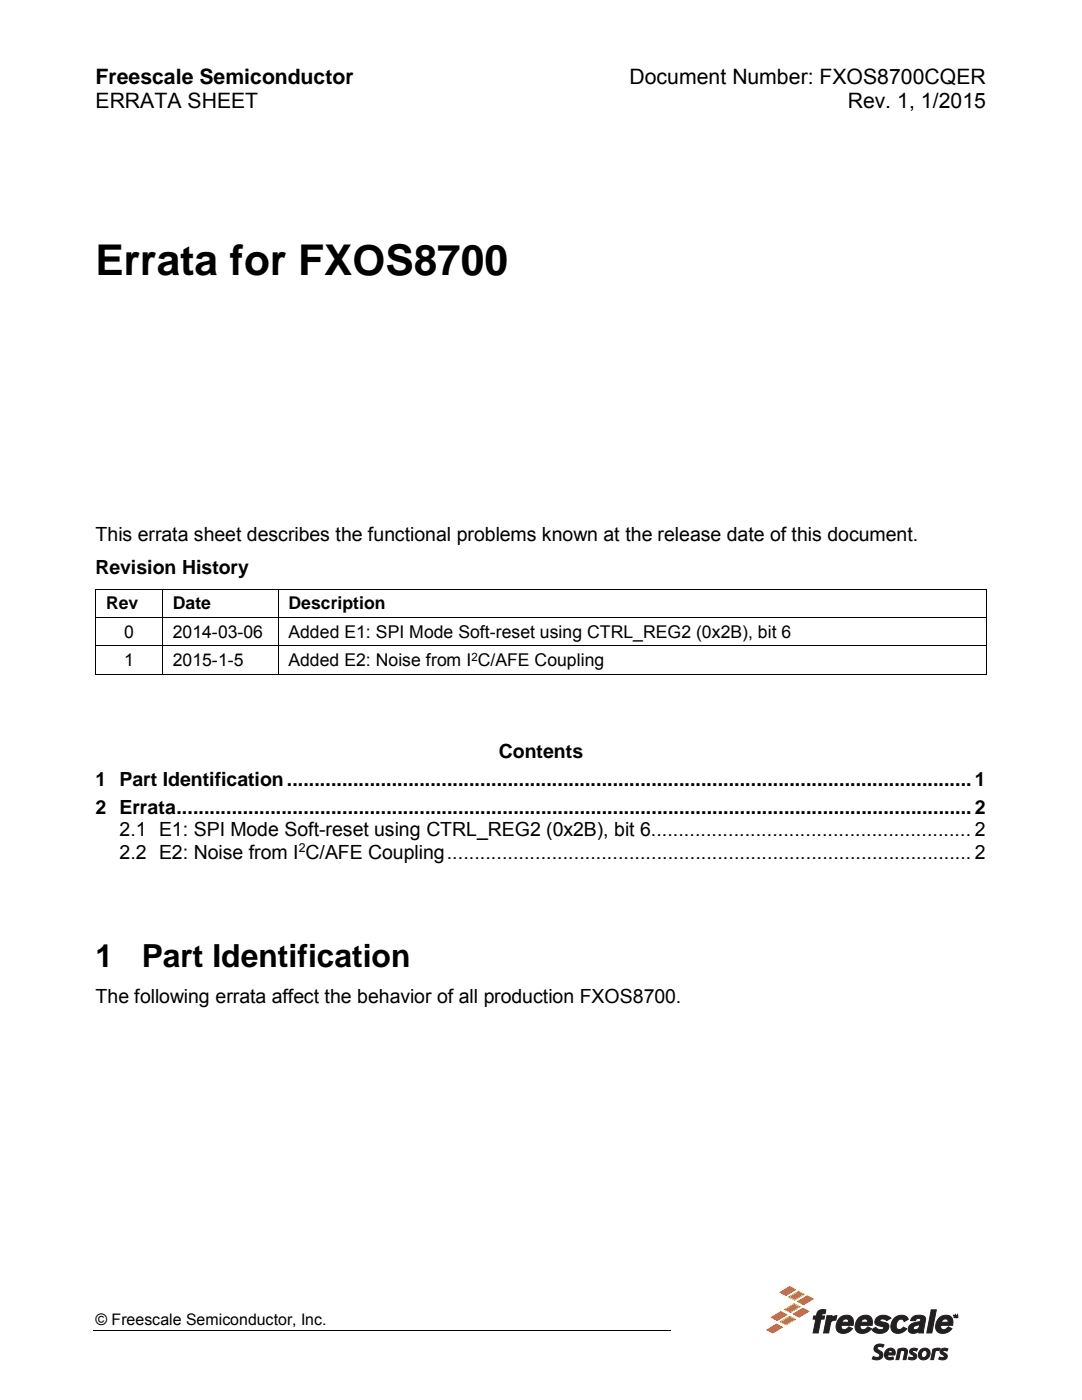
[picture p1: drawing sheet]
<svg xmlns="http://www.w3.org/2000/svg" width="216mm" height="279mm" viewBox="0 0 216 279" stroke-linecap="round" stroke-linejoin="round" font-family="sans-serif">
<g fill="#000">
<path d="M19 117.5h.2v.2h-.2zM32.4 117.5h.2v.2h-.2zM55.5 117.5h.2v.2h-.2zM196.8 117.5h.1v.2h-.1zM19 123.2h.2v.2h-.2zM19 128.8h.2v.2h-.2zM19 134.5h.2v.1h-.2zM32.4 123.2h.2v.2h-.2zM32.4 128.8h.2v.2h-.2zM32.4 134.5h.2v.1h-.2zM55.5 123.2h.2v.2h-.2zM55.5 128.8h.2v.2h-.2z"/>
<path d="M55.5 134.5h.2v.1h-.2zM196.8 123.2h.1v.2h-.1zM196.8 128.8h.1v.2h-.1zM196.8 134.5h.1v.1h-.1z"/>
</g>
<g fill="none" stroke="#000" stroke-width=".2">
<path d="M19.1 117.7v5.5M19.2 117.6h13.2M32.5 117.7v5.5M32.6 117.6h22.9M55.6 117.7v5.5M55.7 117.6h141.1M196.9 117.7v5.5M19.1 123.4v5.4M19.1 129v5.5M19.2 123.3h13.2M19.2 128.9h13.2M19.2 134.5h13.2"/>
<path d="M32.5 123.4v5.4M32.5 129v5.5M32.6 123.3h22.9M32.6 128.9h22.9M32.6 134.5h22.9M55.6 123.4v5.4M55.6 129v5.5M55.7 123.3h141.1M55.7 128.9h141.1M55.7 134.5h141.1M196.9 123.4v5.4M196.9 129v5.5"/>
<path d="M18.5 265.5h115.4"/>
</g>
<path d="M174.6 268.6l.7-.4h.5l.6 .2-.2 .5a.64 .64 0 0 0-.7-.2 .64 .64 0 0 0-.5 .5l.1 .1a1.17 1.17 0 0 1 1 1.6 1.6 1.6 0 0 1-2.1 .3l.2-.5a.83 .83 0 0 0 1.4-.2l-.2-.3-.3-.2a.85 .85 0 0 1-.5-1.4z" fill="#231f20"/>
<path d="M174.6 268.6l.7-.4h.5l.6 .2-.2 .5a.64 .64 0 0 0-.7-.2 .64 .64 0 0 0-.5 .5l.1 .1a1.17 1.17 0 0 1 1 1.6 1.6 1.6 0 0 1-2.1 .3l.2-.5a.83 .83 0 0 0 1.4-.2l-.2-.3-.3-.2a.85 .85 0 0 1-.5-1.4z" fill="none" stroke="#231f20" stroke-width=".2"/>
<path d="M176.8 269.5a.99 .99 0 0 1 1.3-.4 .99 .99 0 0 1 .4 1.3h-1.5a.66 .66 0 0 0 .5 .6 .66 .66 0 0 0 .7-.2l.1 .4a1.15 1.15 0 0 1-1.6-.2 1.15 1.15 0 0 1 .1-1.5zM177.3 269.6l-.2 .4h1a.42 .42 0 0 0-.3-.5 .42 .42 0 0 0-.5 .1z" fill="#231f20"/>
<path d="M176.8 269.5a.99 .99 0 0 1 1.3-.4 .99 .99 0 0 1 .4 1.3h-1.5a.66 .66 0 0 0 .5 .6 .66 .66 0 0 0 .7-.2l.1 .4a1.15 1.15 0 0 1-1.6-.2 1.15 1.15 0 0 1 .1-1.5zM177.3 269.6a.42 .42 0 0 1 .5-.1 .42 .42 0 0 1 .3 .5h-1z" fill="none" stroke="#231f20" stroke-width=".2"/>
<path d="M179.2 269.3l.8-.2a.77 .77 0 0 1 .8 .1 .77 .77 0 0 1 .2 .8l-.2 1.3h-.6l.3-1.4a.47 .47 0 0 0-.3-.4 .47 .47 0 0 0-.5 .2l-.4 1.6h-.5z" fill="#231f20"/>
<path d="M179.2 269.3l.8-.2a.77 .77 0 0 1 .8 .1 .77 .77 0 0 1 .2 .8l-.2 1.3h-.6l.3-1.4a.47 .47 0 0 0-.3-.4 .47 .47 0 0 0-.5 .2l-.4 1.6h-.5z" fill="none" stroke="#231f20" stroke-width=".2"/>
<path d="M181.7 269.3l.7-.3 .7 .2-.2 .4h-.8v.3a.78 .78 0 0 1 .8 .5 .78 .78 0 0 1-.3 .8l-.6 .2-.8-.2 .2-.4 .9 .1a.49 .49 0 0 0-.5-.7l-.3-.4z" fill="#231f20"/>
<path d="M181.7 269.3l.7-.3 .7 .2-.2 .4h-.8v.3a.78 .78 0 0 1 .8 .5 .78 .78 0 0 1-.3 .8l-.6 .2-.8-.2 .2-.4 .9 .1a.49 .49 0 0 0-.5-.7l-.3-.4z" fill="none" stroke="#231f20" stroke-width=".2"/>
<path d="M183.6 269.4a1.14 1.14 0 0 1 1.8 0 1.14 1.14 0 0 1-.4 1.8 1.1 1.1 0 0 1-1.6-.2 1.1 1.1 0 0 1 .2-1.6zM184.2 269.6a.66 .66 0 0 0-.4 .8 .66 .66 0 0 0 .7 .5 .74 .74 0 0 0 .5-.7 .74 .74 0 0 0-.5-.7z" fill="#231f20"/>
<path d="M183.6 269.4a1.14 1.14 0 0 1 1.8 0 1.14 1.14 0 0 1-.4 1.8 1.1 1.1 0 0 1-1.6-.2 1.1 1.1 0 0 1 .2-1.6zM184.2 269.6a.56 .56 0 0 1 .7 .1 .56 .56 0 0 1 0 .8 .58 .58 0 0 1-.8 .4 .58 .58 0 0 1-.2-.9z" fill="none" stroke="#231f20" stroke-width=".2"/>
<path d="M186.1 269.3l.7-.2h.8l-.2 .5h-.8l-.3 1.7h-.6z" fill="#231f20"/>
<path d="M186.1 269.3l.7-.2h.8l-.2 .5h-.8l-.3 1.7h-.6z" fill="none" stroke="#231f20" stroke-width=".2"/>
<path d="M187.7 269.3l.8-.3 .7 .2-.2 .4h-.8v.3a.78 .78 0 0 1 .7 .5 .78 .78 0 0 1-.2 .8l-.7 .2-.7-.2 .2-.4 .8 .1a.49 .49 0 0 0-.5-.7l-.2-.4z" fill="#231f20"/>
<path d="M187.7 269.3l.8-.3 .7 .2-.2 .4h-.8v.3a.78 .78 0 0 1 .7 .5 .78 .78 0 0 1-.2 .8l-.7 .2-.7-.2 .2-.4 .8 .1a.49 .49 0 0 0-.5-.7l-.2-.4z" fill="none" stroke="#231f20" stroke-width=".2"/>
<path d="M190.2 262.5h.4h-.2v.5v-.5z" fill="#231f20"/>
<path d="M190.2 262.5h.4h-.2v.5v-.5z" fill="none" stroke="#231f20" stroke-width=".2"/>
<path d="M190.7 262.5l.2 .4 .2-.4v.5l-.1-.4-.1 .4-.2-.4v.4z" fill="#231f20"/>
<path d="M190.7 262.5l.2 .4 .2-.4v.5l-.1-.4-.1 .4-.2-.4v.4z" fill="none" stroke="#231f20" stroke-width=".2"/>
<path d="M155.7 257.9l1.7-1h.3l1 .5-1.9 1.1z" fill="#f1511b"/>
<path d="M155.7 257.9l1.9-1.1 1.1 .6-1.9 1.1z" fill="none" stroke="#f1511b" stroke-width=".2"/>
<path d="M157.4 258.8l1.9-1.1 1.2 .6-1.9 1.2z" fill="#fbbc09"/>
<path d="M157.4 258.8l1.9-1.1 1.2 .6-1.9 1.2z" fill="none" stroke="#fbbc09" stroke-width=".2"/>
<path d="M159.2 259.8l1.9-1.2 1.1 .6-1.9 1.2z" fill="#f1511b"/>
<path d="M159.2 259.8l1.9-1.2 1.1 .6-1.9 1.2z" fill="none" stroke="#f1511b" stroke-width=".2"/>
<path d="M156.5 261.3l2-1.1 1.1 .6-1.9 1.1z" fill="#fbbc09"/>
<path d="M156.5 261.3l2-1.1 1.1 .6-1.9 1.1z" fill="none" stroke="#fbbc09" stroke-width=".2"/>
<path d="M158.3 262.2l1.9-1.1 1.2 .6-1.9 1.2z" fill="#f1511b"/>
<path d="M158.3 262.2l1.9-1.1 1.2 .6-1.9 1.2z" fill="none" stroke="#f1511b" stroke-width=".2"/>
<path d="M153.9 262.9l1.9-1.1 1.2 .6-1.9 1.1z" fill="#f1511b"/>
<path d="M153.9 262.9l1.9-1.1 1.2 .6-1.9 1.1z" fill="none" stroke="#f1511b" stroke-width=".2"/>
<path d="M155.7 263.8l1.9-1.1 1.1 .6-1.9 1.1z" fill="#fbbc09"/>
<path d="M155.7 263.8l1.9-1.1 1.1 .6-1.9 1.1z" fill="none" stroke="#fbbc09" stroke-width=".2"/>
<path d="M153 265.4l1.9-1.1 1.2 .6-1.9 1.1z" fill="#f1511b"/>
<path d="M153 265.4l1.9-1.1 1.2 .6-1.9 1.1z" fill="none" stroke="#f1511b" stroke-width=".2"/>
<path d="M163.3 261.6a1.75 1.75 0 0 1 1.5-.2l-.2 .8h-.4l-.2 .2-.1 .2h.6l-.1 .7h-.6l-.5 2.7h-1.1l.6-2.7h-.6l.2-.7h.5l.1-.6z" fill="#231f20"/>
<path d="M163.3 261.6a1.75 1.75 0 0 1 1.5-.2l-.2 .8h-.4l-.2 .2-.1 .2h.6l-.1 .7h-.6l-.5 2.7h-1.1l.6-2.7h-.6l.2-.7h.5l.1-.6z" fill="none" stroke="#231f20" stroke-width=".2"/>
<path d="M165 262.6h1l-.1 .3 1.1-.3-.2 .9-.8 .1-.2 .3-.5 2.1h-1z" fill="#231f20"/>
<path d="M165 262.6h1l-.1 .3 1.1-.3-.2 .9-.8 .1-.2 .3-.5 2.1h-1z" fill="none" stroke="#231f20" stroke-width=".2"/>
<path d="M182 262.9l.5-.3 .7-.1a1.06 1.06 0 0 1 1.5 1l-.4 2.5h-1v-.3a1.34 1.34 0 0 1-2.1-.2 1.54 1.54 0 0 1 1.7-1.6l.7-.1 .1-.3a.52 .52 0 0 0-.6-.4 .52 .52 0 0 0-.4 .5h-1zM182.4 264.7a.42 .42 0 0 0 0 .7 .42 .42 0 0 0 .6-.1l.4-.5 .1-.5z" fill="#231f20"/>
<path d="M182 262.9l.5-.3 .7-.1a1.06 1.06 0 0 1 1.5 1l-.4 2.5h-1v-.3a1.34 1.34 0 0 1-2.1-.2 1.54 1.54 0 0 1 1.7-1.6l.7-.1 .1-.3a.52 .52 0 0 0-.6-.4 .52 .52 0 0 0-.4 .5h-1zM182.4 264.7l1.1-.4a.84 .84 0 0 1-.3 .9 .84 .84 0 0 1-.9 0z" fill="none" stroke="#231f20" stroke-width=".2"/>
<path d="M185.8 261.4h1l-.9 4.6h-1z" fill="#231f20"/>
<path d="M185.8 261.4h1l-.9 4.6h-1z" fill="none" stroke="#231f20" stroke-width=".2"/>
<path d="M167.5 263.1a1.58 1.58 0 0 1 1.5-.7 1.58 1.58 0 0 1 1.3 1.1l-.1 1h-2.3a.71 .71 0 0 0 .4 .9 .71 .71 0 0 0 .9-.4l.2-.2 .7 .4a1.91 1.91 0 0 1-3.1 .2 2.36 2.36 0 0 1 .5-2.3zM168.2 263.5l-.2 .4h1.3a.62 .62 0 0 0-.4-.7 .62 .62 0 0 0-.7 .3z" fill="#231f20"/>
<path d="M167.5 263.1a1.58 1.58 0 0 1 1.5-.7 1.58 1.58 0 0 1 1.3 1.1l-.1 1h-2.3a.71 .71 0 0 0 .4 .9 .71 .71 0 0 0 .9-.4l.2-.2 .7 .4a1.91 1.91 0 0 1-3.1 .2 2.36 2.36 0 0 1 .5-2.3zM168.2 263.5a.63 .63 0 0 1 .7-.3 .63 .63 0 0 1 .4 .7h-1.3z" fill="none" stroke="#231f20" stroke-width=".2"/>
<path d="M171.3 263.1a1.57 1.57 0 0 1 1.5-.7 1.57 1.57 0 0 1 1.2 1.1v1h-2.4a.71 .71 0 0 0 .5 .9 .71 .71 0 0 0 .9-.4l.2-.2 .7 .4a1.91 1.91 0 0 1-3.2 .2 2.43 2.43 0 0 1 .6-2.3zM172 263.5l-.2 .4h1.3a.63 .63 0 0 0-.4-.7 .63 .63 0 0 0-.7 .3z" fill="#231f20"/>
<path d="M171.3 263.1a1.57 1.57 0 0 1 1.5-.7 1.57 1.57 0 0 1 1.2 1.1v1h-2.4a.71 .71 0 0 0 .5 .9 .71 .71 0 0 0 .9-.4l.2-.2 .7 .4a1.91 1.91 0 0 1-3.2 .2 2.43 2.43 0 0 1 .6-2.3zM172 263.5a.64 .64 0 0 1 .7-.3 .64 .64 0 0 1 .4 .7h-1.3z" fill="none" stroke="#231f20" stroke-width=".2"/>
<path d="M187.3 263.1a1.58 1.58 0 0 1 1.6-.7 1.58 1.58 0 0 1 1.2 1.1v1h-2.4a.71 .71 0 0 0 .4 .9 .71 .71 0 0 0 .9-.4l.2-.2 .7 .4a1.9 1.9 0 0 1-3.1 .2 2.36 2.36 0 0 1 .5-2.3zM188 263.5l-.2 .4h1.4a.62 .62 0 0 0-.4-.7 .62 .62 0 0 0-.8 .3z" fill="#231f20"/>
<path d="M187.3 263.1a1.58 1.58 0 0 1 1.6-.7 1.58 1.58 0 0 1 1.2 1.1v1h-2.4a.71 .71 0 0 0 .4 .9 .71 .71 0 0 0 .9-.4l.2-.2 .7 .4a1.9 1.9 0 0 1-3.1 .2 2.36 2.36 0 0 1 .5-2.3zM188 263.5a.63 .63 0 0 1 .8-.3 .63 .63 0 0 1 .4 .7h-1.4z" fill="none" stroke="#231f20" stroke-width=".2"/>
<path d="M178.4 263.1a1.73 1.73 0 0 1 2.8 .2l-.8 .5a.76 .76 0 0 0-.9-.6 .76 .76 0 0 0-.6 .9 .77 .77 0 0 0 0 .9 .77 .77 0 0 0 .9 .3l.5-.4 .6 .3a1.84 1.84 0 0 1-3 .2 2.29 2.29 0 0 1 .5-2.3z" fill="#231f20"/>
<path d="M178.4 263.1a1.73 1.73 0 0 1 2.8 .2l-.8 .5a.76 .76 0 0 0-.9-.6 .76 .76 0 0 0-.6 .9 .77 .77 0 0 0 0 .9 .77 .77 0 0 0 .9 .3l.5-.4 .6 .3a1.84 1.84 0 0 1-3 .2 2.29 2.29 0 0 1 .5-2.3z" fill="none" stroke="#231f20" stroke-width=".2"/>
<path d="M174.9 263a2.13 2.13 0 0 1 2.9 .1l-.9 .5a.8 .8 0 0 0-1.3 0l.7 .3a.98 .98 0 0 1 1.1 .6 .98 .98 0 0 1-.5 1.2 2.18 2.18 0 0 1-2.9-.3l.7-.5a.9 .9 0 0 0 .8 .5 .9 .9 0 0 0 .9-.5l-.7-.2a.94 .94 0 0 1-1.1-.6 .94 .94 0 0 1 .3-1.1z" fill="#231f20"/>
<path d="M174.9 263a2.13 2.13 0 0 1 2.9 .1l-.9 .5a.8 .8 0 0 0-1.3 0l.7 .3a.98 .98 0 0 1 1.1 .6 .98 .98 0 0 1-.5 1.2 2.18 2.18 0 0 1-2.9-.3l.7-.5a.9 .9 0 0 0 .8 .5 .9 .9 0 0 0 .9-.5l-.7-.2a.94 .94 0 0 1-1.1-.6 .94 .94 0 0 1 .3-1.1z" fill="none" stroke="#231f20" stroke-width=".2"/>
<text font-size="8.5" x="19" y="54.9">Errata for FXOS8700</text>
<g font-size="6.3">
<text x="19" y="192.9">1</text>
<text x="28.3" y="192.9">Part Identification</text>
</g>
<g font-size="4.2">
<text x="19" y="16.7">Freescale Semiconductor</text>
<text x="125.6" y="16.7">Document Number: FXOS8700CQER</text>
<text x="19" y="21.6">ERRATA SHEET</text>
<text x="169.2" y="21.6">Rev. 1, 1/2015</text>
</g>
<g font-size="3.9">
<text x="19" y="108">This errata sheet describes the functional problems known at the release date of this document.</text>
<text x="19" y="114.5">Revision History</text>
<text x="99.5" y="151.3">Contents</text>
<text x="19" y="156.9">1 Part Identification............................................................................................................................1</text>
<text x="19" y="162.4">2 Errata................................................................................................................................................2</text>
<text x="23.9" y="166.9">2.1 E1: SPI Mode Soft-reset using CTRL_REG2 (0x2B), bit 6.......................................................... 2</text>
<text x="23.9" y="171.4">2.2 E2: Noise from I C/AFE Coupling............................................................................................... 2</text>
<text x="19" y="200.1">The following errata affect the behavior of all production FXOS8700.</text>
</g>
<g font-size="3.5">
<text x="21.2" y="121.6">Rev</text>
<text x="34.5" y="121.6">Date</text>
<text x="57.6" y="121.6">Description</text>
<text x="24.8" y="127.3">0</text>
<text x="34.5" y="127.3">2014-03-06</text>
<text x="57.6" y="127.3">Added E1: SPI Mode Soft-reset using CTRL_REG2 (0x2B), bit 6</text>
<text x="24.8" y="133">1</text>
<text x="34.5" y="133">2015-1-5</text>
<text x="57.6" y="133">Added E2: Noise from I C/AFE Coupling</text>
</g>
<text font-size="3.2" x="19" y="264.4">© Freescale Semiconductor, Inc.</text>
<text font-size="2.5" x="59.6" y="170">2</text>
<text font-size="2.3" x="94.1" y="131.9">2</text>
</svg>
